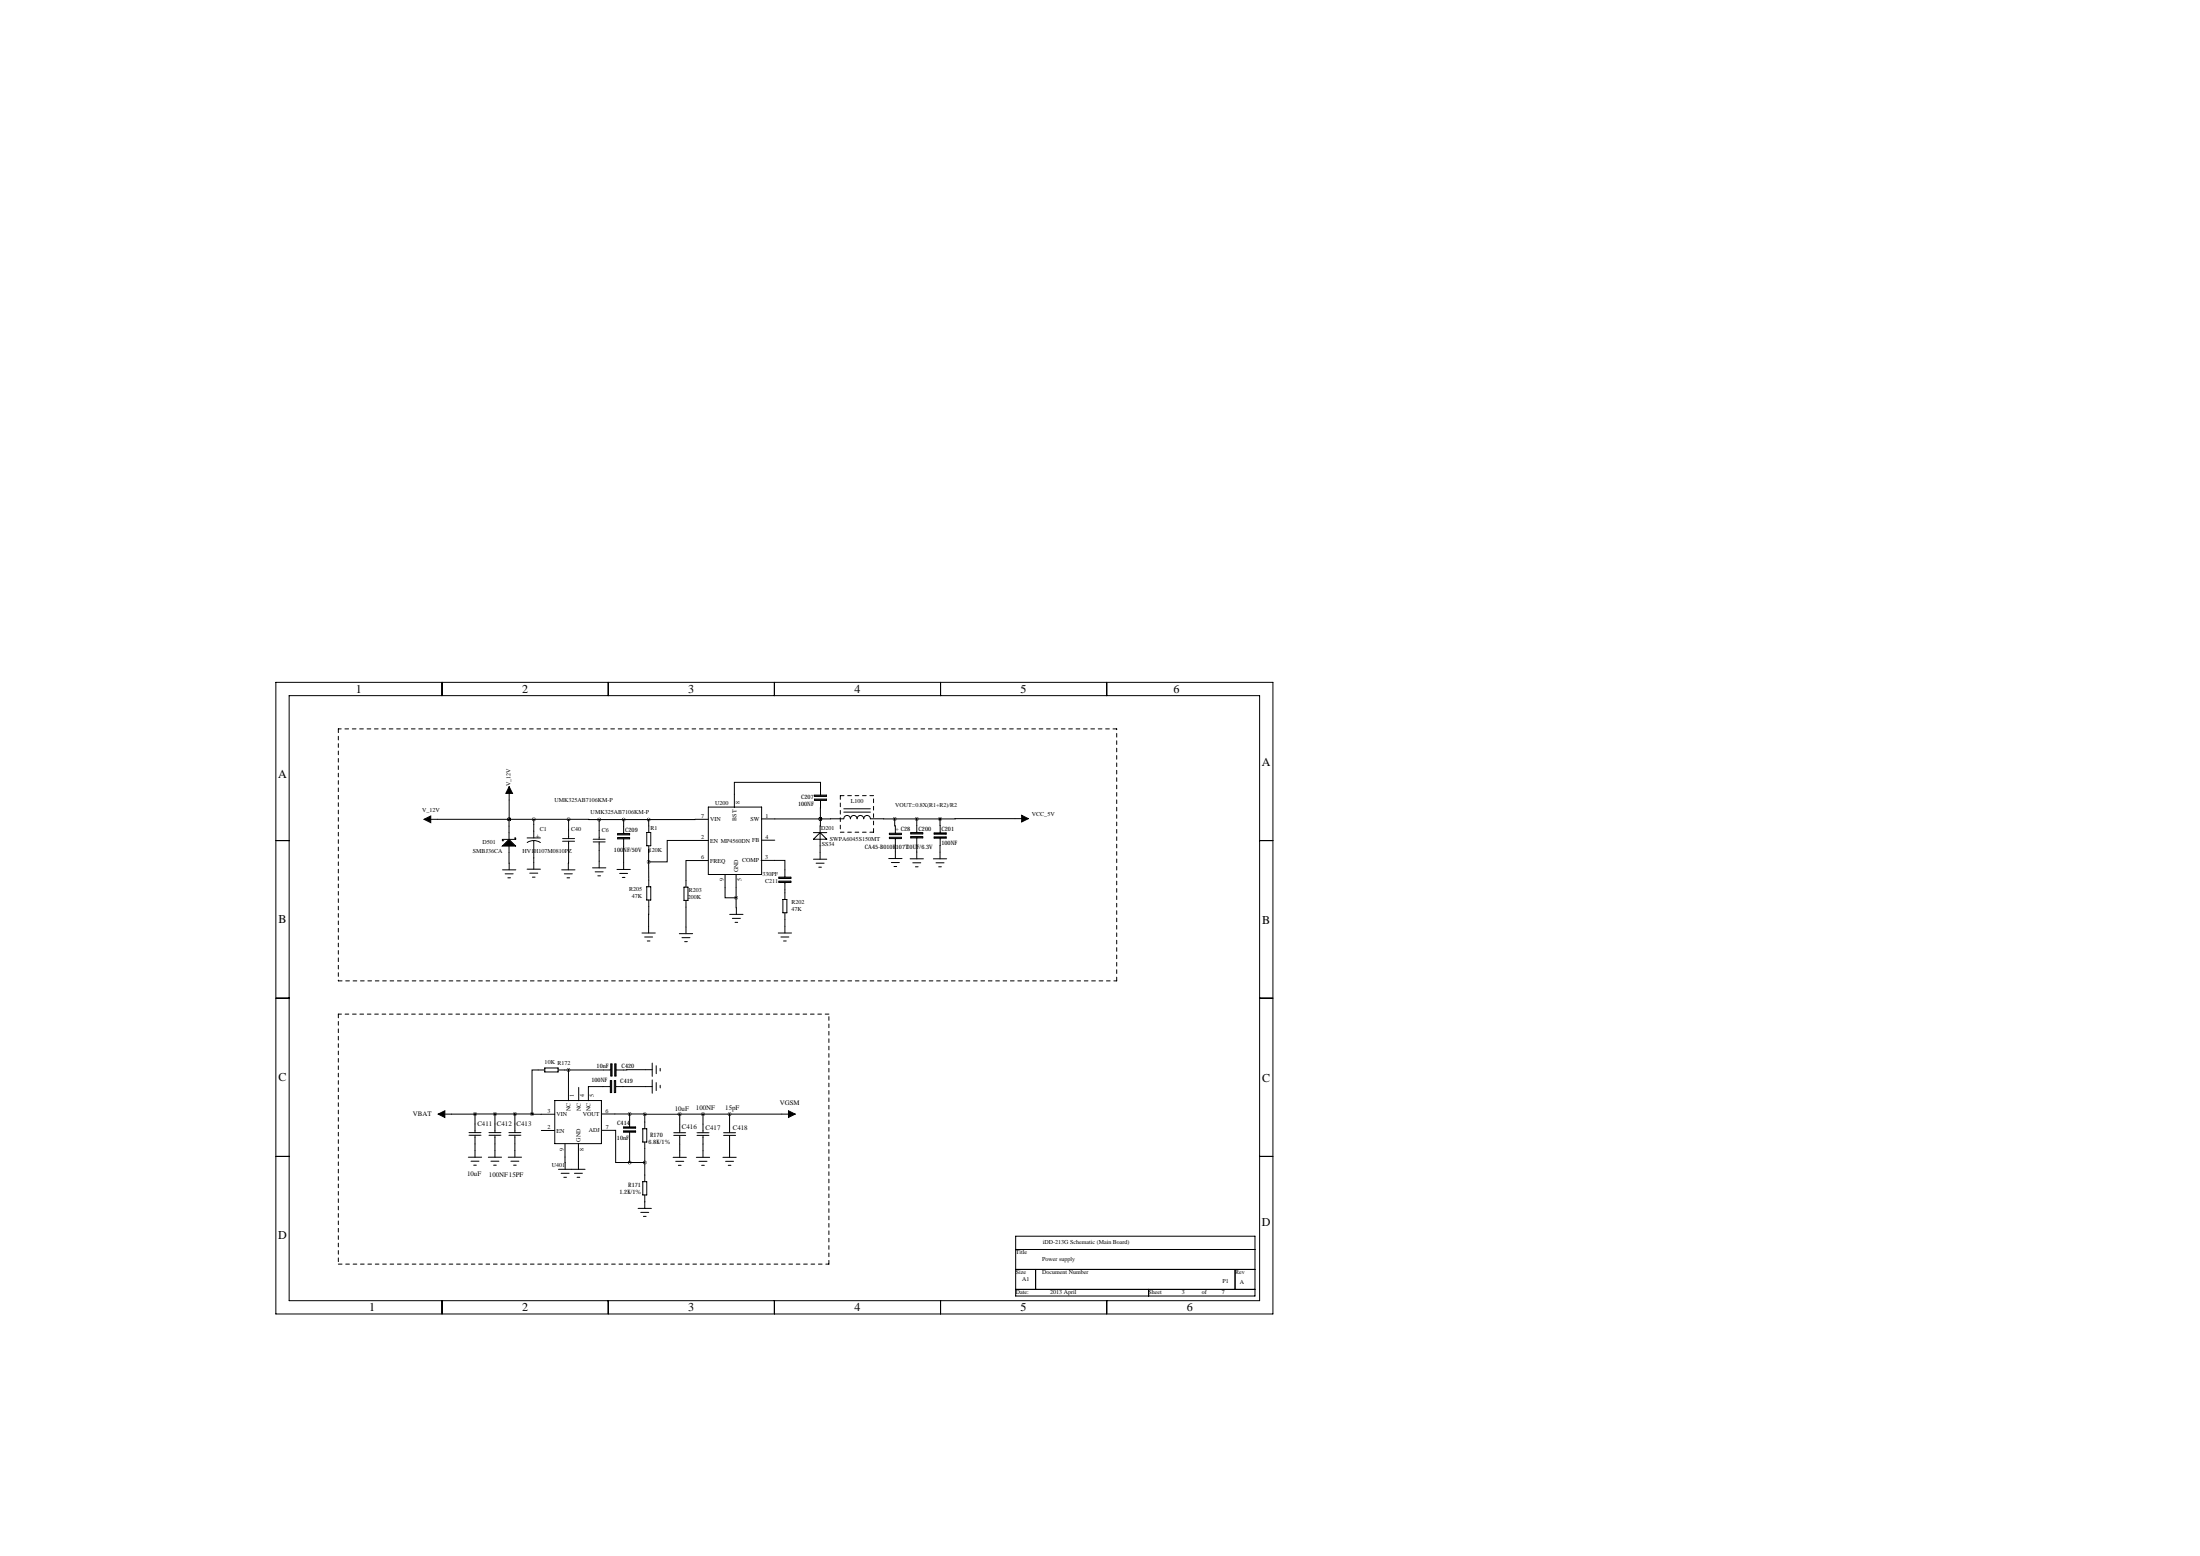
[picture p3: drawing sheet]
<svg xmlns="http://www.w3.org/2000/svg" width="841mm" height="594mm" viewBox="0 0 841 594" stroke-linecap="round" stroke-linejoin="round" font-family="sans-serif">
<g fill="none" stroke="#000" stroke-width=".38">
<path d="M105.4 260.7h381v241.3h-381zM110.5 265.8h370.8v231.1h-370.8zM168.9 260.7v5.1M232.4 260.7v5.1M295.9 260.7v5.1M359.4 260.7v5.1M422.9 260.7v5.1M162.1 313h55.2M194.6 313l-.1 7.7M194.6 313h.1M194.6 300.6v12.4M204 313v7.1"/>
<path d="M217.3 313v7.4M217.3 313l11.7 .1M229 313.1v7.5M229 313.1h18.9M236 318.4h4.6v.5h-4.6zM236 320h4.6v.5h-4.6zM236 318.7h4.6M238.3 313.1v5.3M247.1 318h1.6v5.1h-1.6zM247.9 313.1v4.9M270.7 313l-22.8 .1M270.7 308.3h20.3v25.8h-20.3z"/>
<path d="M291 312.8h22.5M310.8 318.1h5.1M311.3 303.8h4.5v.5h-4.5zM311.3 305.3h4.5v.5h-4.5zM311.3 304h4.5M311.3 305.5h4.5M313.4 318.1l2.5 2.5h-5.1zM313.5 312.8h8.9a1.27 1.27 0 0 1 1.3-1.3 1.27 1.27 0 0 1 1.3 1.3 1.27 1.27 0 0 1 1.2-1.3 1.27 1.27 0 0 1 1.3 1.3 1.27 1.27 0 0 1 1.3-1.3 1.27 1.27 0 0 1 1.2 1.3 1.27 1.27 0 0 1 1.3-1.3 1.27 1.27 0 0 1 1.3 1.3h9.3M313.5 312.8l-.1 15.4M313.5 312.8h.1M313.5 303.8v-4.9h-32.9v9.6M313.5 305.8v7"/>
<path d="M322.4 310.3h10.2M322.4 309h10.2M339.9 318.6h4.5M339.9 318.3h4.5v.5h-4.5zM339.9 319.9h4.5v.5h-4.5zM341.9 312.8l.2 5.5M341.9 312.8h17.3M348 318.1h4.6v.5h-4.6zM348 319.6h4.6v.5h-4.6zM348 318.3h4.6M348 319.9h4.6M350.3 312.8v5.3"/>
<path d="M357 318.4h4.5M357 320h4.5M357 318.2h4.5v.5h-4.5zM357 319.7h4.5v.5h-4.5zM359.2 312.8l.1 5.4M392.9 312.7l-33.7 .1M105.4 321.1h5.1M192 332.3h5.1M193 333.8h3.1M194.1 335.4h1M194.5 323.2l.1 9.1M196.5 320.2h.6v.5h-5.1v.5h.5"/>
<path d="M201.4 320.1h5.1M201.4 332h5.1M202.4 333.6h3.1M203.5 335.1h1M204 321.1l-1.1 .1-1.5 .7M204 321.1v10.9M204 321.1l1 .1 1.5 .7M214.6 332.3h5.1M215 321.4h4.6M215 320.4h4.6M215.6 333.8h3.1M216.7 335.4h1"/>
<path d="M217.3 321.4l-.1 10.9M226.4 331.5h5.1M226.7 320.6h4.5M226.7 321.6h4.5M227.4 333.1h3.1M228.4 334.6h1.1M229 321.6v9.9M235.8 332.2h5M236 320.2h4.6M236.8 333.7h3M237.8 335.2h1M238.3 320.5v11.7"/>
<path d="M247.1 338.8h1.6v5h-1.6zM247.9 329.3v9.5M247.9 323.1v6.2M261.4 338.9h1.5v5.1h-1.5zM270.6 328.7h-8.5v10.2M270.7 321.1h-15.7v8.2h-7.1M277.1 334.1v8.9h4.2M281.3 334v9M290.8 328.7h9.1v6.4M291 321h5.1M297.6 336.6h4.6v.5h-4.6zM297.6 335.1h4.6v.5h-4.6z"/>
<path d="M297.6 336.9h4.6M297.6 335.4h4.6M299.9 337.1v6.5M310.8 328.2h5.1M311.9 329.8h3M312.9 331.3h1M339.6 328h5.1M339.9 320.1h4.5M340.6 329.5h3.1M341.6 331h1M342.1 320.4v7.6M347.8 328.1h5.1"/>
<path d="M348.8 329.6h3M349.8 331.1h1M350.3 320.1v8M356.7 328.1h5M357.7 329.6h3M358.7 331.1h1M359.3 320.2l-.1 7.9M481.3 321.1h5.1M245.3 356.4h5.1M246.3 358h3.1M247.3 359.5h1.1M247.9 343.8v12.6"/>
<path d="M259.6 356.7h5.1M260.6 358.2h3.1M261.6 359.7h1M262.1 344v12.7M278.8 349.3h5.1M279.9 350.8h3M280.9 352.4h1M281.3 343l.1 6.3M297.4 356.4h5.1M298.4 358h3M299.2 343.6h1.5v5.1h-1.5zM299.4 359.5h1"/>
<path d="M299.9 348.7v7.7M105.4 381.3h5.1M481.3 381.3h5.1M208.2 408.8h-4.9v16.8M208.2 408h5.1v1.5h-5.1zM213.3 408.8h20.1M217.2 408.8v11.7M221.1 415.4v5.1M233.2 415.1h-8.4v5.4M233.2 412.8h.5v4.6h-.5zM233.4 406.5h.5v4.5h-.5zM233.5 412.8v4.6"/>
<path d="M233.6 406.5v4.5M234.7 412.8h.6v4.6h-.6zM234.9 406.5h.5v4.5h-.5zM235 412.8v4.6M235.2 406.5v4.5M235.3 415.1h13.9M249.2 408.7l-13.8 .1M249.2 406.1v5.1M249.2 412.6v5M250.7 407.1v3.1M250.7 413.6v3M252.3 408.1v1.1"/>
<path d="M252.3 414.6v1M179.2 433.7h4.6M179.2 432.7h4.6M181.5 425.6h-14.1M181.5 425.6v7.1M181.5 433.7v8.4M181.5 425.6h21.8M186.8 433.7h4.6M186.8 432.7h4.6M189.1 425.6v7.1M189.1 433.7v8.4M194.5 433.7h4.5"/>
<path d="M194.5 432.7h4.5M196.7 425.6v7.1M196.7 433.7v8.4M203.3 425.6l8.6 .1M206.9 431.9h5M212 420.4h17.8v16.5h-17.8zM215.9 437l.1 9.7M221 437v9.7M229.9 425.6h10.7M229.9 431.8h5.4v12.3h5.3M238.3 430.5h4.6v.5h-4.6zM238.3 432h4.6v.5h-4.6z"/>
<path d="M238.3 430.8h4.6M238.3 432.3h4.6M240.6 425.6l5.8 .1M240.6 425.6v4.9M240.6 432.5v11.6M245.6 431.2h1.5v5.1h-1.5zM246.4 425.7v5.5M246.4 436.3v15.1M257.5 433.8h4.5M257.5 432.7h4.5M259.7 425.6l-13.3 .1M259.7 425.6v7.1"/>
<path d="M259.7 433.8v8.3M259.7 425.6h44.1M266.3 433.8h4.6M266.3 432.7h4.6M268.6 425.6v7.1M268.6 433.8v8.3M276.5 433.8h4.6M276.5 432.7h4.6M278.8 425.6v7.1M278.8 433.8v8.3M105.4 441.8h5.1M179 442.1h5"/>
<path d="M180 443.6h3M181 445.1h1M186.6 442.1h5.1M187.6 443.6h3.1M188.6 445.1h1M194.2 442.1h5.1M195.2 443.6h3.1M196.2 445.1h1.1M213.4 446.7h10.2M214.4 448.2h3.1M215.4 449.8h1.1M219.5 448.2h3.1"/>
<path d="M220.5 449.8h1M240.6 444.1h5.8M245.6 451.4h1.5v5.1h-1.5zM246.4 456.5v5.1M257.2 442.1h5.1M258.2 443.7h3.1M259.2 445.2h1M266.1 442.1h5.1M267.1 443.7h3.1M268.1 445.2h1M276.3 442.1h5M277.3 443.7h3"/>
<path d="M278.3 445.2h1M481.3 441.8h5.1M243.8 461.6h5.1M244.9 463.2h3M245.9 464.7h1M388.1 472.3h91.5v22.8h-91.5zM388.1 477.3h91.5M168.9 496.9v5.1M232.4 496.9v5.1M295.9 496.9v5.1M359.4 496.9v5.1M388.1 492.6h91.5"/>
<path d="M388.1 485h91.5M395.7 485v7.6M422.9 496.9v5.1M438.9 492.6v2.5M471.9 485v7.6"/>
</g>
<path d="M129.3 278.5v96.2M426.7 278.5h-297.4M321.1 304v13.9M321.1 317.9h12.7M333.8 317.9v-13.9M333.8 304h-12.7M129.3 374.7h297.4M426.7 374.7v-96.2M129.3 387.4v95.5M316.7 387.4h-187.4M129.3 482.9h187.4M316.7 482.9v-95.5" fill="none" stroke="#000" stroke-width=".38" stroke-dasharray="1.4 1.4"/>
<path d="M162.1 313l2.5-1.3v2.6zM194.6 300.6l1.2 2.5h-2.5zM390.4 311.5l2.5 1.2-2.5 1.3zM194.5 320.7l2.6 2.5h-5.1zM167.4 425.6l2.6-1.2v2.5zM301.3 424.4l2.5 1.2-2.5 1.3z" fill="#000" stroke="#000" stroke-width=".38"/>
<path d="M313.4 312.8a.05 .05 0 0 0 .1 0 .05 .05 0 0 0-.1 0zM350.3 312.8a.05 .05 0 0 0 .1 0 .05 .05 0 0 0-.1 0zM359.2 312.8a.05 .05 0 0 0 .1 0 .05 .05 0 0 0-.1 0zM313.4 312.8a.05 .05 0 0 0 .1 0 .05 .05 0 0 0-.1 0zM247.8 313.1a.05 .05 0 0 0 .1 0 .05 .05 0 0 0-.1 0zM281.2 343a.05 .05 0 0 0 .1 0 .05 .05 0 0 0-.1 0zM247.8 329.3a.05 .05 0 0 0 .1 0 .05 .05 0 0 0-.1 0zM194.5 313a.05 .05 0 0 0 .1 0 .05 .05 0 0 0-.1 0zM203.9 313a.05 .05 0 0 0 .1 0 .05 .05 0 0 0-.1 0zM228.9 313.1a.05 .05 0 0 0 .1 0 .05 .05 0 0 0-.1 0zM194.5 313a.05 .05 0 0 0 .1 0 .05 .05 0 0 0-.1 0zM268.6 425.6a.05 .05 0 0 0 .1 0 .05 .05 0 0 0-.1 0zM259.7 425.6a.05 .05 0 0 0 .1 0 .05 .05 0 0 0-.1 0zM189.1 425.6a.05 .05 0 0 0 .1 0 .05 .05 0 0 0-.1 0zM196.7 425.6a.05 .05 0 0 0 .1 0 .05 .05 0 0 0-.1 0zM278.7 425.6a.05 .05 0 0 0 .1 0 .05 .05 0 0 0-.1 0zM240.5 425.6a.05 .05 0 0 0 .1 0 .05 .05 0 0 0-.1 0zM240.5 444.1a.05 .05 0 0 0 .1 0 .05 .05 0 0 0-.1 0zM246.3 425.7a.05 .05 0 0 0 .1 0 .05 .05 0 0 0-.1 0zM246.3 444.1a.05 .05 0 0 0 .1 0 .05 .05 0 0 0-.1 0zM217.2 408.8a.05 .05 0 0 0 .1 0 .05 .05 0 0 0-.1 0zM181.5 425.6a.05 .05 0 0 0 .1 0 .05 .05 0 0 0-.1 0zM217.2 313a.05 .05 0 0 0 .1 0 .05 .05 0 0 0-.1 0zM341.8 312.8a.05 .05 0 0 0 .1 0 .05 .05 0 0 0-.1 0z" fill="#000" stroke="#000" stroke-width="1.3"/>
<g font-size="4.6">
<text x="136" y="264.8">1</text>
<text x="199.5" y="264.8">2</text>
<text x="263" y="264.8">3</text>
<text x="326.5" y="264.8">4</text>
<text x="390" y="264.8">5</text>
<text x="448.4" y="264.8">6</text>
<text x="482.2" y="292.7">A</text>
<text x="106.3" y="297.3">A</text>
<text x="106.4" y="352.7">B</text>
<text x="482.3" y="352.9">B</text>
<text x="106.4" y="412.9">C</text>
<text x="482.3" y="413.4">C</text>
<text x="106.3" y="473.3">D</text>
<text x="482.2" y="468.5">D</text>
<text x="141.1" y="501">1</text>
<text x="199.5" y="501">2</text>
<text x="263" y="501">3</text>
<text x="326.5" y="501">4</text>
<text x="390" y="501">5</text>
<text x="453.5" y="501">6</text>
</g>
<g font-size="2.6">
<text x="204.7" y="320.1">+</text>
<text x="257.8" y="424.3">10uF</text>
<text x="265.9" y="423.9">100NF</text>
<text x="277.2" y="424.1">15pF</text>
<text x="298" y="422.2">VGSM</text>
<text x="157.8" y="426.4">VBAT</text>
<text x="182.4" y="430.2">C411</text>
<text x="189.9" y="430.2">C412</text>
<text x="197.4" y="430.2">C413</text>
<text x="260.6" y="431.5">C416</text>
<text x="269.6" y="431.5">C417</text>
<text x="280" y="431.6">C418</text>
<text x="178.5" y="449.4">10uF</text>
<text x="186.8" y="449.7">100NF15PF</text>
</g>
<g font-size="2.3">
<text x="195" y="300.4" transform="rotate(-90 195 300.4)">V_12V</text>
<text x="306.1" y="305.3">C207</text>
<text x="161.3" y="310.1">V_12V</text>
<text x="211.8" y="306.4">UMK325AB7106KM-P</text>
<text x="225.7" y="310.8">UMK325AB7106KM-P</text>
<text x="273.2" y="307.4">U200</text>
<text x="282.7" y="307" transform="rotate(-90 282.7 307)">8</text>
<text x="304.9" y="307.8">100NF</text>
<text x="325.1" y="306.6">L100</text>
<text x="342.1" y="308.2">VOUT=0.8X(R1+R2)/R2</text>
<text x="394.3" y="311.7">VCC_5V</text>
<text x="206.2" y="317.5">C1</text>
<text x="218.2" y="317.6">C40</text>
<text x="229.9" y="317.8">C6</text>
<text x="238.9" y="317.7">C209</text>
<text x="248.6" y="317.2">R1</text>
<text x="268" y="312.5">7</text>
<text x="271.4" y="313.8">VIN</text>
<text x="281.4" y="313.5" transform="rotate(-90 281.4 313.5)">BST</text>
<text x="286.8" y="313.6">SW</text>
<text x="292.5" y="312.3">1</text>
<text x="313.8" y="317">D201</text>
<text x="342.1" y="317.3">+ C28</text>
<text x="351" y="317.3">C200</text>
<text x="359.7" y="317.3">C201</text>
<text x="184.3" y="322.5">D501</text>
<text x="268" y="320.6">2</text>
<text x="271.4" y="321.9">EN MP4560DN FB</text>
<text x="292.5" y="320.5">4</text>
<text x="314.1" y="323.4">SS34</text>
<text x="317.1" y="321.4">SWPA6045S150MT</text>
<text x="359.7" y="322.9">100NF</text>
<text x="180.7" y="326">SMBJ36CA</text>
<text x="199.6" y="325.7">HV1H107M0810PZ</text>
<text x="234.6" y="325.3">100NF/50V</text>
<text x="247.9" y="325.4">120K</text>
<text x="267.9" y="328.2">6</text>
<text x="271.3" y="329.5">FREQ</text>
<text x="283.6" y="329.5">COMP</text>
<text x="292.4" y="328.2">3</text>
<text x="330.5" y="324.2">CA45-B010K107T10UF/6.3V</text>
<text x="282.1" y="333.3" transform="rotate(-90 282.1 333.3)">GND</text>
<text x="291.4" y="334.6">330PF</text>
<text x="240.4" y="340.5">R205</text>
<text x="263.2" y="340.8">R203</text>
<text x="276.6" y="336.8" transform="rotate(-90 276.6 336.8)">9</text>
<text x="283.4" y="336.7" transform="rotate(-90 283.4 336.7)">5</text>
<text x="292.4" y="337.2">C211</text>
<text x="241.4" y="343.1">47K</text>
<text x="262.9" y="343.6">200K</text>
<text x="302.5" y="345.4">R202</text>
<text x="302.5" y="347.9">47K</text>
<text x="208.1" y="406.6">10K R172</text>
<text x="237.5" y="407.9">C420</text>
<text x="226" y="413.5">100NF</text>
<text x="228" y="408.1">10nF</text>
<text x="237" y="413.8">C419</text>
<text x="219.3" y="419" transform="rotate(-90 219.3 419)">1</text>
<text x="223.2" y="419" transform="rotate(-90 223.2 419)">4</text>
<text x="226.9" y="419" transform="rotate(-90 226.9 419)">5</text>
<text x="209.3" y="425.2">3</text>
<text x="218" y="424.4" transform="rotate(-90 218 424.4)">NC</text>
<text x="221.9" y="424.4" transform="rotate(-90 221.9 424.4)">NC</text>
<text x="225.6" y="424.4" transform="rotate(-90 225.6 424.4)">NC</text>
<text x="231.4" y="425.1">6</text>
<text x="209.3" y="431.4">2</text>
<text x="212.7" y="426.5">VIN</text>
<text x="222.7" y="426.4">VOUT</text>
<text x="231.4" y="431.3">7</text>
<text x="235.8" y="429.6">C414</text>
<text x="212.7" y="432.7">EN</text>
<text x="221.8" y="436.2" transform="rotate(-90 221.8 436.2)">GND</text>
<text x="224.9" y="432.6">ADJ</text>
<text x="235.8" y="435.6">10nF</text>
<text x="247.8" y="437">6.8K/1%</text>
<text x="248.4" y="434.3">R170</text>
<text x="215.4" y="439.6" transform="rotate(-90 215.4 439.6)">9</text>
<text x="223.1" y="439.6" transform="rotate(-90 223.1 439.6)">8</text>
<text x="210.8" y="445.8">U401</text>
<text x="240.1" y="453.7">R171</text>
<text x="236.7" y="456">1.2K/1%</text>
<text x="388.1" y="479.1">Title</text>
<text x="398.5" y="475.1">iDD-213G Schematic (Main Board)</text>
<text x="398.3" y="481.7">Power supply</text>
<text x="388.1" y="486.7">Size</text>
<text x="390.7" y="489.3">A1</text>
<text x="398.3" y="486.7">Document Number</text>
<text x="467.1" y="490.3">P1</text>
<text x="471.9" y="486.7">Rev</text>
<text x="473.7" y="490.5">A</text>
<text x="388.1" y="494.4">Date:</text>
<text x="401.3" y="494.4">2013 April</text>
<text x="438.9" y="494.4">Sheet</text>
<text x="451.6" y="494.4">3</text>
<text x="459.2" y="494.4">of</text>
<text x="466.9" y="494.4">7</text>
</g>
</svg>
